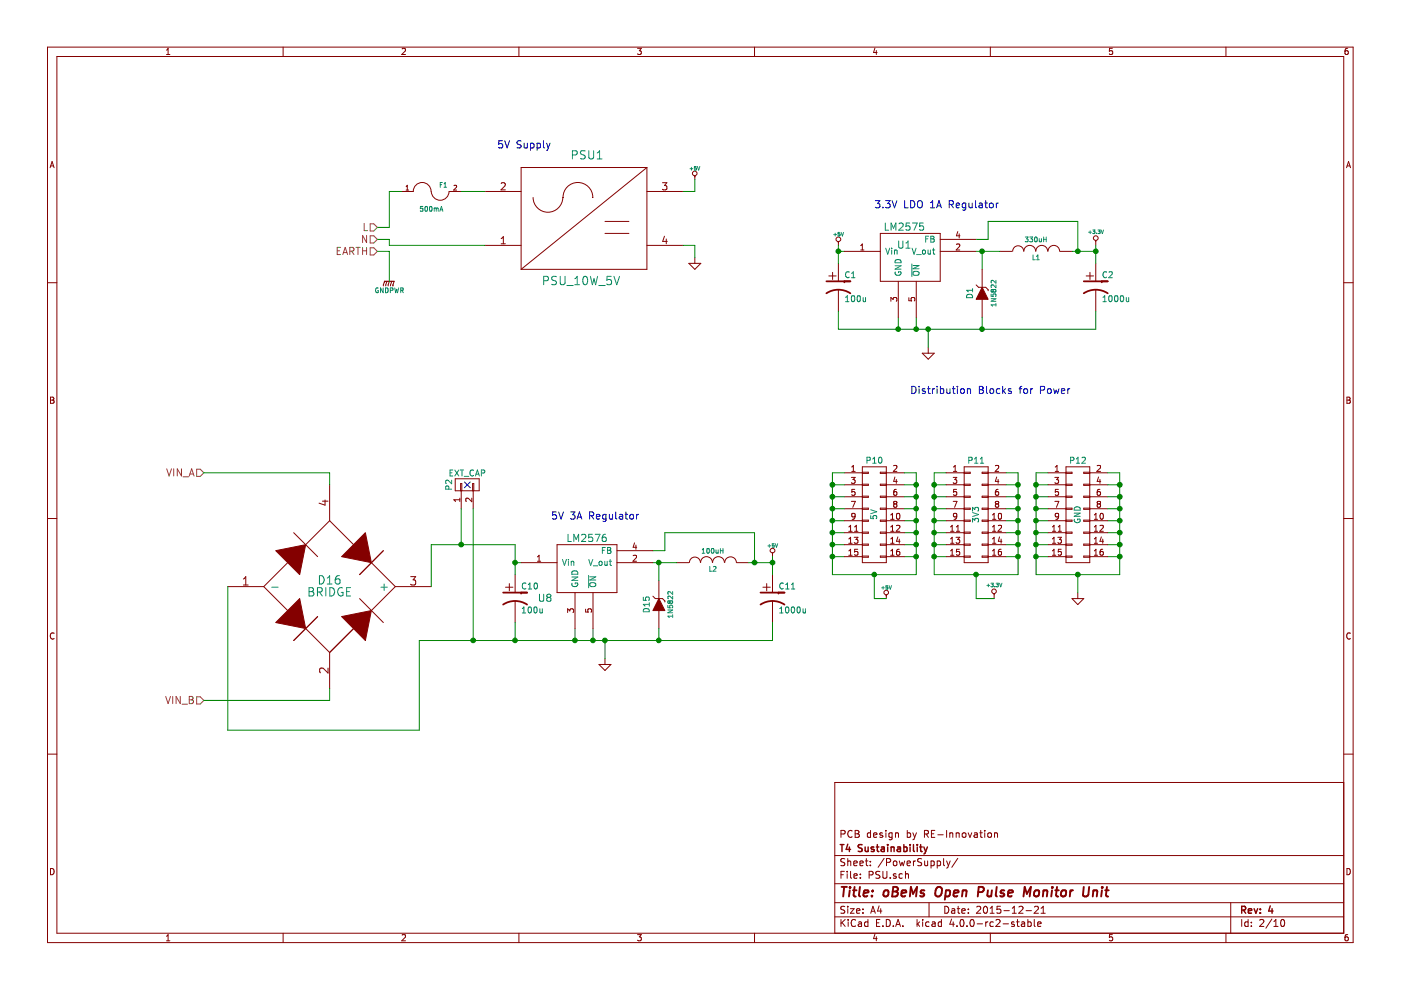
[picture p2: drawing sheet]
EESchema Schematic File Version 2
LIBS:oBeMs_Pulse_PCB-rescue
LIBS:power
LIBS:device
LIBS:transistors
LIBS:conn
LIBS:linear
LIBS:regul
LIBS:74xx
LIBS:cmos4000
LIBS:adc-dac
LIBS:memory
LIBS:xilinx
LIBS:microcontrollers
LIBS:dsp
LIBS:microchip
LIBS:analog_switches
LIBS:motorola
LIBS:texas
LIBS:intel
LIBS:audio
LIBS:interface
LIBS:digital-audio
LIBS:philips
LIBS:display
LIBS:cypress
LIBS:siliconi
LIBS:opto
LIBS:atmel
LIBS:contrib
LIBS:valves
LIBS:matts_components
LIBS:oBeMs_Pulse_PCB-cache
EELAYER 25 0
EELAYER END
$Descr A4 11693 8268
encoding utf-8
Sheet 2 10
Title "oBeMs Open Pulse Monitor Unit"
Date "2015-12-21"
Rev "4"
Comp "T4 Sustainability"
Comment1 "PCB design by RE-Innovation"
Comment2 ""
Comment3 ""
Comment4 ""
$EndDescr
$Comp
L FUSE F1
U 1 1
P 3600 1600
F 0 "F1" H 3700 1650 40  0000 C CNN
F 1 "500mA" H 3600 1450 40  0000 C CNN
F 2 "REInnovationFootprint:TH_Fuse_Holder_5-20_CPC" H 3600 1600 60  0001 C CNN
F 3 "http://www.farnell.com/datasheets/1564551.pdf" H 3600 1600 60  0001 C CNN
F 4 "240V AC 5A Fuseholder" H 3600 1600 60  0001 C CNN "Description"
F 5 "~" H 3600 1600 60  0001 C CNN "Notes"
F 6 "Unbranded" H 3600 1600 60  0001 C CNN "Manufacturer"
F 7 "MCHTC-100M" H 3600 1600 60  0001 C CNN "Manufacturer Part No"
F 8 "CPC" H 3600 1600 60  0001 C CNN "Supplier 1"
F 9 "FF01942 " H 3600 1600 60  0001 C CNN "Supplier 1 Part No"
F 10 "~" H 3600 1600 60  0001 C CNN "Supplier 2"
F 11 "~" H 3600 1600 60  0001 C CNN "Supplier 2 Part No"
	1    3600 1600
	1    0    0    -1  
$EndComp
$Comp
L PSU_10W_5V PSU1
U 1 1
P 5750 1800
F 0 "PSU1" H 4900 2300 70  0000 C CNN
F 1 "PSU_10W_5V" H 4850 1250 70  0000 C CNN
F 2 "REInnovationFootprint:TH_DCDC_PowerPac_5W_10W" H 4550 1900 60  0001 C CNN
F 3 "http://www.farnell.com/datasheets/1683226.pdf" H 4550 1900 60  0001 C CNN
F 4 "240V AC to 5V PSU 5/10W 1/2A" H 5750 1800 60  0001 C CNN "Description"
F 5 "~" H 5750 1800 60  0001 C CNN "Notes"
F 6 "Powerpax" H 5750 1800 60  0001 C CNN "Manufacturer"
F 7 "PD05-20B05" H 5750 1800 60  0001 C CNN "Manufacturer Part No"
F 8 "CPC" H 5750 1800 60  0001 C CNN "Supplier 1"
F 9 "PW03300" H 5750 1800 60  0001 C CNN "Supplier 1 Part No"
F 10 "~" H 5750 1800 60  0001 C CNN "Supplier 2"
F 11 "~" H 5750 1800 60  0001 C CNN "Supplier 2 Part No"
	1    5750 1800
	1    0    0    -1  
$EndComp
$Comp
L +5V #PWR03
U 1 1
P 5800 1500
F 0 "#PWR03" H 5800 1590 20  0001 C CNN
F 1 "+5V" H 5800 1590 30  0000 C CNN
F 2 "" H 5800 1500 60  0000 C CNN
F 3 "" H 5800 1500 60  0000 C CNN
	1    5800 1500
	1    0    0    -1  
$EndComp
$Comp
L GNDPWR #PWR04
U 1 1
P 3250 2350
F 0 "#PWR04" H 3250 2400 40  0001 C CNN
F 1 "GNDPWR" H 3250 2270 40  0000 C CNN
F 2 "" H 3250 2350 60  0000 C CNN
F 3 "" H 3250 2350 60  0000 C CNN
	1    3250 2350
	1    0    0    -1  
$EndComp
Text Notes 4150 1250 0    60   ~ 0
5V Supply
$Comp
L GND-RESCUE-oBeMs_Pulse_PCB #PWR05
U 1 1
P 5800 2150
F 0 "#PWR05" H 5800 2150 30  0001 C CNN
F 1 "GND" H 5800 2080 30  0001 C CNN
F 2 "" H 5800 2150 60  0000 C CNN
F 3 "" H 5800 2150 60  0000 C CNN
	1    5800 2150
	1    0    0    -1  
$EndComp
Wire Wire Line
	4050 1600 3850 1600
Wire Wire Line
	3150 1900 3250 1900
Wire Wire Line
	3250 1900 3250 1600
Wire Wire Line
	3250 1600 3350 1600
Wire Wire Line
	3150 2000 3250 2000
Wire Wire Line
	3250 2000 3250 2050
Wire Wire Line
	3250 2050 4050 2050
Wire Wire Line
	3150 2100 3250 2100
Wire Wire Line
	3250 2100 3250 2350
Wire Wire Line
	5800 2050 5800 2150
Wire Wire Line
	5700 2050 5800 2050
Wire Wire Line
	5700 1600 5800 1600
Wire Wire Line
	5800 1600 5800 1500
Text HLabel 3150 1900 0    60   Input ~ 0
L
Text HLabel 3150 2000 0    60   Input ~ 0
N
Text HLabel 3150 2100 0    60   Input ~ 0
EARTH
Text Notes 7300 1750 0    60   ~ 0
3.3V LDO 1A Regulator
$Comp
L CP1-RESCUE-oBeMs_Pulse_PCB C1
U 1 1
P 7000 2400
F 0 "C1" H 7050 2500 50  0000 L CNN
F 1 "100u" H 7050 2300 50  0000 L CNN
F 2 "REInnovationFootprint:C2V8_VandA" H 7000 2400 60  0001 C CNN
F 3 "" H 7000 2400 60  0000 C CNN
F 4 "Value" H 7000 2400 60  0001 C CNN "Description"
F 5 "Value" H 7000 2400 60  0001 C CNN "Notes"
F 6 "Value" H 7000 2400 60  0001 C CNN "Manufacturer"
F 7 "Value" H 7000 2400 60  0001 C CNN "Manufacturer Part No"
F 8 "Value" H 7000 2400 60  0001 C CNN "Supplier 1"
F 9 "Value" H 7000 2400 60  0001 C CNN "Supplier 1 Part No"
F 10 "Value" H 7000 2400 60  0001 C CNN "Supplier 2"
F 11 "Value" H 7000 2400 60  0001 C CNN "Supplier 2 Part No"
	1    7000 2400
	1    0    0    -1  
$EndComp
$Comp
L GND-RESCUE-oBeMs_Pulse_PCB #PWR06
U 1 1
P 7750 2900
F 0 "#PWR06" H 7750 2900 30  0001 C CNN
F 1 "GND" H 7750 2830 30  0001 C CNN
F 2 "" H 7750 2900 60  0000 C CNN
F 3 "" H 7750 2900 60  0000 C CNN
	1    7750 2900
	1    0    0    -1  
$EndComp
$Comp
L +3.3V-RESCUE-oBeMs_Pulse_PCB #PWR07
U 1 1
P 9150 2050
F 0 "#PWR07" H 9150 2010 30  0001 C CNN
F 1 "+3.3V" H 9150 2160 30  0000 C CNN
F 2 "" H 9150 2050 60  0000 C CNN
F 3 "" H 9150 2050 60  0000 C CNN
	1    9150 2050
	1    0    0    -1  
$EndComp
$Comp
L +5V #PWR08
U 1 1
P 7000 2050
F 0 "#PWR08" H 7000 2140 20  0001 C CNN
F 1 "+5V" H 7000 2140 30  0000 C CNN
F 2 "" H 7000 2050 60  0000 C CNN
F 3 "" H 7000 2050 60  0000 C CNN
	1    7000 2050
	1    0    0    -1  
$EndComp
$Comp
L CP1-RESCUE-oBeMs_Pulse_PCB C2
U 1 1
P 9150 2400
F 0 "C2" H 9200 2500 50  0000 L CNN
F 1 "1000u" H 9200 2300 50  0000 L CNN
F 2 "REInnovationFootprint:C2V8_VandA" H 9150 2400 60  0001 C CNN
F 3 "" H 9150 2400 60  0000 C CNN
F 4 "Value" H 9150 2400 60  0001 C CNN "Description"
F 5 "Value" H 9150 2400 60  0001 C CNN "Notes"
F 6 "Value" H 9150 2400 60  0001 C CNN "Manufacturer"
F 7 "Value" H 9150 2400 60  0001 C CNN "Manufacturer Part No"
F 8 "Value" H 9150 2400 60  0001 C CNN "Supplier 1"
F 9 "Value" H 9150 2400 60  0001 C CNN "Supplier 1 Part No"
F 10 "Value" H 9150 2400 60  0001 C CNN "Supplier 2"
F 11 "Value" H 9150 2400 60  0001 C CNN "Supplier 2 Part No"
	1    9150 2400
	1    0    0    -1  
$EndComp
$Comp
L INDUCTOR L1
U 1 1
P 8650 2100
F 0 "L1" V 8600 2100 40  0000 C CNN
F 1 "330uH" V 8750 2100 40  0000 C CNN
F 2 "REInnovationFootprint:TH_Inductor" H 8650 2100 60  0001 C CNN
F 3 "http://docs-europe.electrocomponents.com/webdocs/0d90/0900766b80d90b31.pdf" H 8650 2100 60  0001 C CNN
F 4 "Inductor. 1A RMS. " H 8650 2100 60  0001 C CNN "Description"
F 5 "~" H 8650 2100 60  0001 C CNN "Notes"
F 6 "Panasonic" H 8650 2100 60  0001 C CNN "Manufacturer"
F 7 " ELC11D331F" H 8650 2100 60  0001 C CNN "Manufacturer Part No"
F 8 "RS" H 8650 2100 60  0001 C CNN "Supplier 1"
F 9 "675-5428" H 8650 2100 60  0001 C CNN "Supplier 1 Part No"
F 10 "~" H 8650 2100 60  0001 C CNN "Supplier 2"
F 11 "~" H 8650 2100 60  0001 C CNN "Supplier 2 Part No"
F 12 "~" H 8650 2100 60  0001 C CNN "Cost"
	1    8650 2100
	0    -1   -1   0   
$EndComp
Wire Wire Line
	9150 2050 9150 2200
Wire Wire Line
	7000 2050 7000 2200
Wire Wire Line
	7000 2600 7000 2750
Wire Wire Line
	7000 2750 9150 2750
Wire Wire Line
	9150 2750 9150 2600
Wire Wire Line
	7750 2900 7750 2750
Connection ~ 7750 2750
Wire Wire Line
	7050 2100 7000 2100
Connection ~ 7000 2100
Wire Wire Line
	7500 2750 7500 2650
Connection ~ 7500 2750
Wire Wire Line
	7650 2650 7650 2750
Connection ~ 7650 2750
Wire Wire Line
	8200 2650 8200 2750
Connection ~ 8200 2750
Wire Wire Line
	8150 2100 8350 2100
Wire Wire Line
	8200 2250 8200 2100
Connection ~ 8200 2100
Wire Wire Line
	8150 2000 8250 2000
Wire Wire Line
	8250 2000 8250 1850
Wire Wire Line
	8250 1850 9000 1850
Wire Wire Line
	9000 1850 9000 2100
Wire Wire Line
	8950 2100 9150 2100
Connection ~ 9150 2100
Connection ~ 9000 2100
$Comp
L GND-RESCUE-oBeMs_Pulse_PCB #PWR09
U 1 1
P 9000 4950
F 0 "#PWR09" H 9000 4950 30  0001 C CNN
F 1 "GND" H 9000 4880 30  0001 C CNN
F 2 "" H 9000 4950 60  0000 C CNN
F 3 "" H 9000 4950 60  0000 C CNN
	1    9000 4950
	1    0    0    -1  
$EndComp
$Comp
L +3.3V-RESCUE-oBeMs_Pulse_PCB #PWR010
U 1 1
P 8300 5000
F 0 "#PWR010" H 8300 4960 30  0001 C CNN
F 1 "+3.3V" H 8300 5110 30  0000 C CNN
F 2 "" H 8300 5000 60  0000 C CNN
F 3 "" H 8300 5000 60  0000 C CNN
	1    8300 5000
	1    0    0    -1  
$EndComp
$Comp
L +5V #PWR011
U 1 1
P 7400 5000
F 0 "#PWR011" H 7400 5090 20  0001 C CNN
F 1 "+5V" H 7400 5090 30  0000 C CNN
F 2 "" H 7400 5000 60  0000 C CNN
F 3 "" H 7400 5000 60  0000 C CNN
	1    7400 5000
	1    0    0    -1  
$EndComp
Text Notes 7600 3300 0    60   ~ 0
Distribution Blocks for Power
Wire Wire Line
	7050 4350 6950 4350
Wire Wire Line
	6950 3950 6950 4800
Wire Wire Line
	6950 4800 7650 4800
Wire Wire Line
	7650 4800 7650 3950
Wire Wire Line
	7650 4350 7550 4350
Wire Wire Line
	7550 4450 7650 4450
Connection ~ 7650 4450
Wire Wire Line
	7550 4550 7650 4550
Connection ~ 7650 4550
Wire Wire Line
	7550 4650 7650 4650
Connection ~ 7650 4650
Wire Wire Line
	7050 4650 6950 4650
Connection ~ 6950 4650
Wire Wire Line
	7050 4550 6950 4550
Connection ~ 6950 4550
Wire Wire Line
	7050 4450 6950 4450
Connection ~ 6950 4450
Wire Wire Line
	7900 4350 7800 4350
Wire Wire Line
	7800 3950 7800 4800
Wire Wire Line
	7800 4800 8500 4800
Wire Wire Line
	8500 4800 8500 3950
Wire Wire Line
	8500 4350 8400 4350
Wire Wire Line
	8400 4450 8500 4450
Connection ~ 8500 4450
Wire Wire Line
	8400 4550 8500 4550
Connection ~ 8500 4550
Wire Wire Line
	8400 4650 8500 4650
Connection ~ 8500 4650
Wire Wire Line
	7900 4650 7800 4650
Connection ~ 7800 4650
Wire Wire Line
	7900 4550 7800 4550
Connection ~ 7800 4550
Wire Wire Line
	7900 4450 7800 4450
Connection ~ 7800 4450
Wire Wire Line
	8750 4350 8650 4350
Wire Wire Line
	8650 3950 8650 4800
Wire Wire Line
	8650 4800 9350 4800
Wire Wire Line
	9350 4800 9350 3950
Wire Wire Line
	9350 4350 9250 4350
Wire Wire Line
	9250 4450 9350 4450
Connection ~ 9350 4450
Wire Wire Line
	9250 4550 9350 4550
Connection ~ 9350 4550
Wire Wire Line
	9250 4650 9350 4650
Connection ~ 9350 4650
Wire Wire Line
	8750 4650 8650 4650
Connection ~ 8650 4650
Wire Wire Line
	8750 4550 8650 4550
Connection ~ 8650 4550
Wire Wire Line
	8750 4450 8650 4450
Connection ~ 8650 4450
Wire Wire Line
	9000 4950 9000 4800
Connection ~ 9000 4800
Wire Wire Line
	7400 5000 7300 5000
Wire Wire Line
	7300 5000 7300 4800
Connection ~ 7300 4800
Wire Wire Line
	8300 5000 8150 5000
Wire Wire Line
	8150 5000 8150 4800
Connection ~ 8150 4800
Text Notes 4600 4350 0    60   ~ 0
5V 3A Regulator
$Comp
L CP1-RESCUE-oBeMs_Pulse_PCB C10
U 1 1
P 4300 5000
F 0 "C10" H 4350 5100 50  0000 L CNN
F 1 "100u" H 4350 4900 50  0000 L CNN
F 2 "REInnovationFootprint:C2V8_VandA" H 4300 5000 60  0001 C CNN
F 3 "" H 4300 5000 60  0000 C CNN
F 4 "Value" H 4300 5000 60  0001 C CNN "Description"
F 5 "Value" H 4300 5000 60  0001 C CNN "Notes"
F 6 "Value" H 4300 5000 60  0001 C CNN "Manufacturer"
F 7 "Value" H 4300 5000 60  0001 C CNN "Manufacturer Part No"
F 8 "Value" H 4300 5000 60  0001 C CNN "Supplier 1"
F 9 "Value" H 4300 5000 60  0001 C CNN "Supplier 1 Part No"
F 10 "Value" H 4300 5000 60  0001 C CNN "Supplier 2"
F 11 "Value" H 4300 5000 60  0001 C CNN "Supplier 2 Part No"
	1    4300 5000
	1    0    0    -1  
$EndComp
$Comp
L GND-RESCUE-oBeMs_Pulse_PCB #PWR012
U 1 1
P 5050 5500
F 0 "#PWR012" H 5050 5500 30  0001 C CNN
F 1 "GND" H 5050 5430 30  0001 C CNN
F 2 "" H 5050 5500 60  0000 C CNN
F 3 "" H 5050 5500 60  0000 C CNN
	1    5050 5500
	1    0    0    -1  
$EndComp
$Comp
L +5V #PWR013
U 1 1
P 6450 4650
F 0 "#PWR013" H 6450 4740 20  0001 C CNN
F 1 "+5V" H 6450 4740 30  0000 C CNN
F 2 "" H 6450 4650 60  0000 C CNN
F 3 "" H 6450 4650 60  0000 C CNN
	1    6450 4650
	1    0    0    -1  
$EndComp
$Comp
L CP1-RESCUE-oBeMs_Pulse_PCB C11
U 1 1
P 6450 5000
F 0 "C11" H 6500 5100 50  0000 L CNN
F 1 "1000u" H 6500 4900 50  0000 L CNN
F 2 "REInnovationFootprint:C2V8_VandA" H 6450 5000 60  0001 C CNN
F 3 "" H 6450 5000 60  0000 C CNN
F 4 "Value" H 6450 5000 60  0001 C CNN "Description"
F 5 "Value" H 6450 5000 60  0001 C CNN "Notes"
F 6 "Value" H 6450 5000 60  0001 C CNN "Manufacturer"
F 7 "Value" H 6450 5000 60  0001 C CNN "Manufacturer Part No"
F 8 "Value" H 6450 5000 60  0001 C CNN "Supplier 1"
F 9 "Value" H 6450 5000 60  0001 C CNN "Supplier 1 Part No"
F 10 "Value" H 6450 5000 60  0001 C CNN "Supplier 2"
F 11 "Value" H 6450 5000 60  0001 C CNN "Supplier 2 Part No"
F 12 "~" H 6450 5000 60  0001 C CNN "Cost"
	1    6450 5000
	1    0    0    -1  
$EndComp
$Comp
L INDUCTOR L2
U 1 1
P 5950 4700
F 0 "L2" V 5900 4700 40  0000 C CNN
F 1 "100uH" V 6050 4700 40  0000 C CNN
F 2 "REInnovationFootprint:TH_Inductor_ELC18B101L" H 5950 4700 60  0001 C CNN
F 3 "http://docs-europe.electrocomponents.com/webdocs/002b/0900766b8002b270.pdf" H 5950 4700 60  0001 C CNN
F 4 "Inductor. 3A RMS. " H 5950 4700 60  0001 C CNN "Description"
F 5 "~" H 5950 4700 60  0001 C CNN "Notes"
F 6 "Panasonic" H 5950 4700 60  0001 C CNN "Manufacturer"
F 7 "ELC18B101L" H 5950 4700 60  0001 C CNN "Manufacturer Part No"
F 8 "RS" H 5950 4700 60  0001 C CNN "Supplier 1"
F 9 "233-5409" H 5950 4700 60  0001 C CNN "Supplier 1 Part No"
F 10 "~" H 5950 4700 60  0001 C CNN "Supplier 2"
F 11 "~" H 5950 4700 60  0001 C CNN "Supplier 2 Part No"
F 12 "~" H 5950 4700 60  0001 C CNN "Cost"
	1    5950 4700
	0    -1   -1   0   
$EndComp
$Comp
L ZENER-RESCUE-oBeMs_Pulse_PCB D15
U 1 1
P 5500 5050
F 0 "D15" H 5500 5150 50  0000 C CNN
F 1 "1N5822" H 5500 4950 40  0000 C CNN
F 2 "REInnovationFootprint:TH_Diode_DO-201AD" H 5500 5050 60  0001 C CNN
F 3 "" H 5500 5050 60  0001 C CNN
F 4 "3A 40V Shottky Diode" H 5500 5050 60  0001 C CNN "Description"
F 5 "~" H 5500 5050 60  0001 C CNN "Notes"
F 6 "STMicroelectronics" H 5500 5050 60  0001 C CNN "Manufacturer"
F 7 "1N5822" H 5500 5050 60  0001 C CNN "Manufacturer Part No"
F 8 "RS" H 5500 5050 60  0001 C CNN "Supplier 1"
F 9 "687-0877" H 5500 5050 60  0001 C CNN "Supplier 1 Part No"
F 10 "~" H 5500 5050 60  0001 C CNN "Supplier 2"
F 11 "~" H 5500 5050 60  0001 C CNN "Supplier 2 Part No"
F 12 "~" H 5500 5050 60  0001 C CNN "Cost"
	1    5500 5050
	0    -1   -1   0   
$EndComp
Wire Wire Line
	6450 4650 6450 4800
Wire Wire Line
	4300 4550 4300 4800
Wire Wire Line
	4300 5200 4300 5350
Wire Wire Line
	3500 5350 6450 5350
Wire Wire Line
	6450 5350 6450 5200
Wire Wire Line
	5050 5500 5050 5350
Connection ~ 5050 5350
Wire Wire Line
	4350 4700 4300 4700
Connection ~ 4300 4700
Wire Wire Line
	4800 5350 4800 5250
Connection ~ 4800 5350
Wire Wire Line
	4950 5250 4950 5350
Connection ~ 4950 5350
Wire Wire Line
	5500 5250 5500 5350
Connection ~ 5500 5350
Wire Wire Line
	5450 4700 5650 4700
Wire Wire Line
	5500 4850 5500 4700
Connection ~ 5500 4700
Wire Wire Line
	5450 4600 5550 4600
Wire Wire Line
	5550 4600 5550 4450
Wire Wire Line
	5550 4450 6300 4450
Wire Wire Line
	6300 4450 6300 4700
Wire Wire Line
	6250 4700 6450 4700
Connection ~ 6450 4700
Connection ~ 6300 4700
$Comp
L LM2576 U8
U 1 1
P 4850 4700
F 0 "U8" H 4550 4400 60  0000 C CNN
F 1 "LM2576" H 4900 4900 60  0000 C CNN
F 2 "REInnovationFootprint:TO220_5PIN" H 4850 4700 60  0001 C CNN
F 3 "http://www.ti.com/lit/ds/symlink/lm2576.pdf" H 4850 4700 60  0001 C CNN
F 4 "~" H 4850 4700 60  0001 C CNN "Description"
F 5 "3A step-down DC DC converter 5V" H 4850 4700 60  0001 C CNN "Notes"
F 6 "Texas Instruments" H 4850 4700 60  0001 C CNN "Manufacturer"
F 7 "LM2576T-5.0/LF03" H 4850 4700 60  0001 C CNN "Manufacturer Part No"
F 8 "RS" H 4850 4700 60  0001 C CNN "Supplier 1"
F 9 " 460-477" H 4850 4700 60  0001 C CNN "Supplier 1 Part No"
F 10 "~" H 4850 4700 60  0001 C CNN "Supplier 2"
F 11 "~" H 4850 4700 60  0001 C CNN "Supplier 2 Part No"
F 12 "~" H 4850 4700 60  0001 C CNN "Cost"
	1    4850 4700
	1    0    0    -1  
$EndComp
Text HLabel 1700 5850 0    60   Input ~ 0
VIN_B
Text HLabel 1700 3950 0    60   Input ~ 0
VIN_A
Wire Wire Line
	3600 4550 4300 4550
Connection ~ 4300 5350
$Comp
L LM2575 U1
U 1 1
P 7550 2100
F 0 "U1" H 7550 2150 60  0000 C CNN
F 1 "LM2575" H 7550 2300 60  0000 C CNN
F 2 "REInnovationFootprint:TO220_5PIN" H 7550 2100 60  0001 C CNN
F 3 "http://docs-europe.electrocomponents.com/webdocs/0780/0900766b807800ee.pdf" H 7550 2100 60  0001 C CNN
F 4 "1A 3.3V DC DC converter IC" H 7550 2100 60  0001 C CNN "Description"
F 5 "~" H 7550 2100 60  0001 C CNN "Notes"
F 6 "Texas Instruments" H 7550 2100 60  0001 C CNN "Manufacturer"
F 7 "LM2575T-3.3/NOPB" H 7550 2100 60  0001 C CNN "Manufacturer Part No"
F 8 "RS" H 7550 2100 60  0001 C CNN "Supplier 1"
F 9 "533-3169" H 7550 2100 60  0001 C CNN "Supplier 1 Part No"
F 10 "~" H 7550 2100 60  0001 C CNN "Supplier 2"
F 11 "~" H 7550 2100 60  0001 C CNN "Supplier 2 Part No"
	1    7550 2100
	1    0    0    -1  
$EndComp
$Comp
L BRIDGE D16
U 1 1
P 2750 4900
F 0 "D16" H 2750 4950 70  0000 C CNN
F 1 "BRIDGE" H 2750 4850 70  0000 C CNN
F 2 "REInnovationFootprint:TH_BridgeRect_8A" H 2750 4900 60  0001 C CNN
F 3 "http://docs-europe.electrocomponents.com/webdocs/1404/0900766b81404e75.pdf" H 2750 4900 60  0001 C CNN
F 4 "8A Bridge Rectifier" H 2750 4900 60  0001 C CNN "Description"
F 5 "~" H 2750 4900 60  0001 C CNN "Notes"
F 6 "Taiwan Semiconductor" H 2750 4900 60  0001 C CNN "Manufacturer"
F 7 "KBU807G" H 2750 4900 60  0001 C CNN "Manufacturer Part No"
F 8 "RS" H 2750 4900 60  0001 C CNN "Supplier 1"
F 9 "687-5914" H 2750 4900 60  0001 C CNN "Supplier 1 Part No"
F 10 "~" H 2750 4900 60  0001 C CNN "Supplier 2"
F 11 "~" H 2750 4900 60  0001 C CNN "Supplier 2 Part No"
	1    2750 4900
	1    0    0    -1  
$EndComp
Wire Wire Line
	1700 3950 2750 3950
Wire Wire Line
	2750 3950 2750 4050
Wire Wire Line
	1700 5850 2750 5850
Wire Wire Line
	2750 5850 2750 5750
Wire Wire Line
	3600 4900 3600 4550
Wire Wire Line
	1900 4900 1900 6100
Wire Wire Line
	1900 6100 3500 6100
Wire Wire Line
	3500 6100 3500 5350
$Comp
L CONN_01X02 P2
U 1 1
P 3900 4050
F 0 "P2" H 3900 4200 50  0000 C CNN
F 1 "EXT_CAP" V 4000 4050 50  0000 C CNN
F 2 "matts_components:SIL-2_wide_lg_pad" H 3900 4050 60  0001 C CNN
F 3 "" H 3900 4050 60  0000 C CNN
	1    3900 4050
	0    -1   -1   0   
$EndComp
Wire Wire Line
	3850 4250 3850 4550
Connection ~ 3850 4550
Wire Wire Line
	3950 4250 3950 5350
Connection ~ 3950 5350
$Comp
L CONN_02X08 P10
U 1 1
P 7300 4300
F 0 "P10" H 7300 4750 50  0000 C CNN
F 1 "5V" V 7300 4300 50  0000 C CNN
F 2 "REInnovationFootprint:Pin_Header_Straight_2x08" H 7300 3100 60  0001 C CNN
F 3 "" H 7300 3100 60  0000 C CNN
	1    7300 4300
	1    0    0    -1  
$EndComp
$Comp
L CONN_02X08 P11
U 1 1
P 8150 4300
F 0 "P11" H 8150 4750 50  0000 C CNN
F 1 "3V3" V 8150 4300 50  0000 C CNN
F 2 "REInnovationFootprint:Pin_Header_Straight_2x08" H 8150 3100 60  0001 C CNN
F 3 "" H 8150 3100 60  0000 C CNN
	1    8150 4300
	1    0    0    -1  
$EndComp
$Comp
L CONN_02X08 P12
U 1 1
P 9000 4300
F 0 "P12" H 9000 4750 50  0000 C CNN
F 1 "GND" V 9000 4300 50  0000 C CNN
F 2 "REInnovationFootprint:Pin_Header_Straight_2x08" H 9000 3100 60  0001 C CNN
F 3 "" H 9000 3100 60  0000 C CNN
	1    9000 4300
	1    0    0    -1  
$EndComp
Wire Wire Line
	6950 3950 7050 3950
Connection ~ 6950 4350
Wire Wire Line
	7050 4050 6950 4050
Connection ~ 6950 4050
Wire Wire Line
	7050 4150 6950 4150
Connection ~ 6950 4150
Wire Wire Line
	7050 4250 6950 4250
Connection ~ 6950 4250
Wire Wire Line
	7650 3950 7550 3950
Connection ~ 7650 4350
Wire Wire Line
	7550 4250 7650 4250
Connection ~ 7650 4250
Wire Wire Line
	7550 4150 7650 4150
Connection ~ 7650 4150
Wire Wire Line
	7550 4050 7650 4050
Connection ~ 7650 4050
Wire Wire Line
	7900 3950 7800 3950
Connection ~ 7800 4350
Wire Wire Line
	7900 4050 7800 4050
Connection ~ 7800 4050
Wire Wire Line
	7900 4150 7800 4150
Connection ~ 7800 4150
Wire Wire Line
	7900 4250 7800 4250
Connection ~ 7800 4250
Wire Wire Line
	8500 3950 8400 3950
Connection ~ 8500 4350
Wire Wire Line
	8400 4050 8500 4050
Connection ~ 8500 4050
Wire Wire Line
	8400 4150 8500 4150
Connection ~ 8500 4150
Wire Wire Line
	8400 4250 8500 4250
Connection ~ 8500 4250
Wire Wire Line
	8750 3950 8650 3950
Connection ~ 8650 4350
Wire Wire Line
	8750 4050 8650 4050
Connection ~ 8650 4050
Wire Wire Line
	8750 4150 8650 4150
Connection ~ 8650 4150
Wire Wire Line
	8750 4250 8650 4250
Connection ~ 8650 4250
Wire Wire Line
	9350 3950 9250 3950
Connection ~ 9350 4350
Wire Wire Line
	9250 4250 9350 4250
Connection ~ 9350 4250
Wire Wire Line
	9250 4150 9350 4150
Connection ~ 9350 4150
Wire Wire Line
	9250 4050 9350 4050
Connection ~ 9350 4050
NoConn ~ 3900 4050
$Comp
L ZENER-RESCUE-oBeMs_Pulse_PCB D1
U 1 1
P 8200 2450
F 0 "D1" H 8200 2550 50  0000 C CNN
F 1 "1N5822" H 8200 2350 40  0000 C CNN
F 2 "REInnovationFootprint:TH_Diode_DO-201AD" H 8200 2450 60  0001 C CNN
F 3 "" H 8200 2450 60  0001 C CNN
F 4 "3A 40V Shottky Diode" H 8200 2450 60  0001 C CNN "Description"
F 5 "~" H 8200 2450 60  0001 C CNN "Notes"
F 6 "STMicroelectronics" H 8200 2450 60  0001 C CNN "Manufacturer"
F 7 "1N5822" H 8200 2450 60  0001 C CNN "Manufacturer Part No"
F 8 "RS" H 8200 2450 60  0001 C CNN "Supplier 1"
F 9 "687-0877" H 8200 2450 60  0001 C CNN "Supplier 1 Part No"
F 10 "~" H 8200 2450 60  0001 C CNN "Supplier 2"
F 11 "~" H 8200 2450 60  0001 C CNN "Supplier 2 Part No"
F 12 "~" H 8200 2450 60  0001 C CNN "Cost"
	1    8200 2450
	0    -1   -1   0   
$EndComp
$EndSCHEMATC
